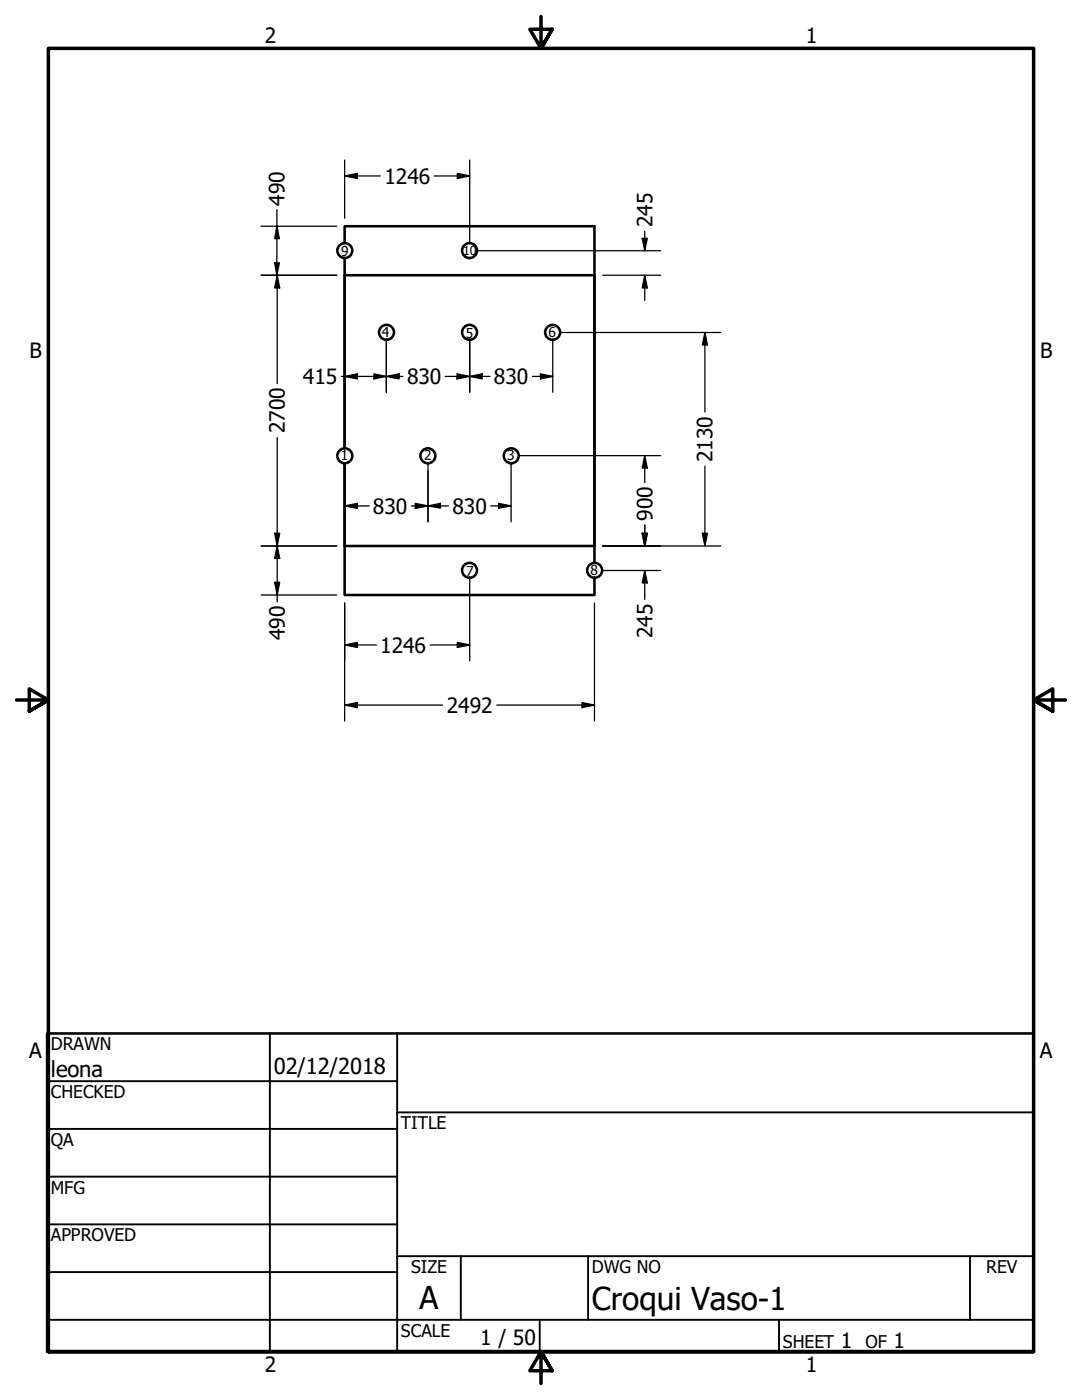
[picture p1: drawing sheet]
<svg xmlns="http://www.w3.org/2000/svg" width="216mm" height="279mm" viewBox="0 0 216 279" stroke-linecap="round" stroke-linejoin="round" font-family="sans-serif">
<!-- layer: Visible (ANSI) -->
<g fill="none" stroke="#000" stroke-width=".51">
<path d="M68.8 51.6v37.8v-34.5h49.8v54.1h-49.8v-16.5M68.8 48.5v-3.4h49.8v67.2M68.8 92.5v26.2h49.8v-3.4"/>
<circle cx="68.8" cy="50" r="1.49"/>
<circle cx="93.7" cy="50" r="1.49"/>
<circle cx="77.1" cy="66.3" r="1.49"/>
<circle cx="93.7" cy="66.3" r="1.49"/>
<circle cx="110.3" cy="66.3" r="1.49"/>
<circle cx="68.8" cy="91" r="1.49"/>
<circle cx="85.4" cy="91" r="1.49"/>
<circle cx="102" cy="91" r="1.49"/>
<circle cx="93.7" cy="113.8" r="1.49"/>
<circle cx="118.6" cy="113.8" r="1.49"/>
</g>
<!-- layer: Border (ANSI) -->
<path d="M107.9 3.3v6.4l-2.2-3.9h4.5l-2.3 3.9 2.3-3.9M3.3 139.7h6.4l-3.9-2.2v4.4l3.9-2.2-3.9 2.2M212.6 139.7h-6.4l3.9-2.2v4.4l-3.9-2.2 3.9 2.2M9.7 269.7v-260h196.5v260h-196.5h196.5M110.2 273.6l-2.3-3.9 2.3 3.9h-4.5l2.2-3.9v6.4" fill="none" stroke="#000" stroke-width=".7"/>
<!-- layer: Title (ANSI) -->
<g fill="none" stroke="#000" stroke-width=".38">
<path d="M9.4 215.8h69.8M53.8 206.2v63.5M79.2 206.2v63.5M9.4 225.3h69.8M9.4 234.8h69.8M79.2 222h127M9.4 244.3h69.8M9.4 253.9h69.8M79.2 250.7h127M91.9 250.7v12.7M117.3 250.7v12.7M193.5 250.7v12.7"/>
<path d="M9.4 263.4h196.8M107.7 263.4v6.3M155.4 263.4v6.3"/>
</g>
<path d="M9.4 206.2h196.8v63.5h-196.8z" fill="none" stroke="#000" stroke-width=".51"/>
<!-- layer: Dimension (ANSI) -->
<g fill="none" stroke="#000" stroke-width=".25">
<path d="M68.8 35.1l2.5-.5v1zM68.8 31.9v11.7M68.8 35.1h7.1M86.6 35.1h7.1M91.2 34.6l2.5 .5-2.5 .5zM93.7 31.9v16.6M52.1 54.9h15.1M52.1 45.1h15.1M54.8 52.5h1l-.6 2.4zM55.2 45.1l.6 2.5h-1zM55.2 41.8v13.1M55.3 54.9l.5 2.6h-1z"/>
<path d="M55.3 54.9v21.7M95.3 50h36.5M120.3 54.9h11.5M128.1 47.6h1.1l-.5 2.4zM128.7 54.9l.5 2.6h-1.1zM128.7 46.2v3.8M128.7 54.9v5M68.1 75.1h12.3M68.8 75.1l2.5-.5v1zM74.6 74.6l2.5 .5-2.5 .5zM77.1 75.1l2.5-.5v1zM77.1 67.9v10.4"/>
<path d="M88.8 75.1h9M91.2 74.6l2.5 .5-2.5 .5zM93.7 75.1l2.5-.5v1zM93.7 67.9v10.4M106.2 75.1h4.1M107.8 74.6l2.5 .5-2.5 .5zM110.3 67.9v10.4M111.9 66.4h31.9M140.7 66.4l.5 2.4h-1.1zM140.7 66.4v15.8M55.3 87.3v32.8M68.8 92.5v11.6"/>
<path d="M85.4 92.5v11.6M102 92.5v11.6M103.6 90.9h28.2M128.7 90.9l.5 2.5h-1.1zM128.7 90.9v5.4M140.7 93v16M52.1 109h15.1M52.1 118.7h15.1M54.8 106.4h1l-.5 2.6zM54.8 116.2h1l-.5 2.5zM55.3 109l.5 2.4h-1zM68.8 101l2.5-.5v1z"/>
<path d="M68.8 101h4.9M82.1 101h7.4M82.9 100.5l2.5 .5-2.5 .5zM85.4 101l2.5-.5v.9zM93.7 115.4v16.5M97.9 101h4.1M99.5 100.5l2.5 .5-2.5 .4zM120.3 109h23.5M120.3 113.9h11.5M128.1 106.4h1.1l-.5 2.6zM128.7 113.9l.5 2.4h-1.1zM128.7 104.8v4.2"/>
<path d="M128.7 113.9v5.7M140.1 106.4h1.1l-.5 2.6zM68.8 128.7l2.5-.5v1zM68.8 120.3v23.6M68.8 128.7h6.3M85.9 128.7h7.8M91.2 128.2l2.5 .5-2.5 .5zM118.6 120.3v23.6M68.8 140.7l2.5-.5v1zM68.8 140.7h19.5M99.1 140.7h19.5M116.1 140.2l2.5 .5-2.5 .5z"/>
</g>
<g fill="#000">
<path d="M68.8 35.1l2.5-.5v1z" fill-rule="evenodd"/>
<path d="M91.2 34.6l2.5 .5-2.5 .5z" fill-rule="evenodd"/>
<path d="M54.8 52.5h1l-.6 2.4z" fill-rule="evenodd"/>
<path d="M55.2 45.1l.6 2.5h-1z" fill-rule="evenodd"/>
<path d="M55.3 54.9l.5 2.6h-1z" fill-rule="evenodd"/>
<path d="M128.1 47.6h1.1l-.5 2.4z" fill-rule="evenodd"/>
<path d="M128.7 54.9l.5 2.6h-1.1z" fill-rule="evenodd"/>
<path d="M68.8 75.1l2.5-.5v1z" fill-rule="evenodd"/>
<path d="M74.6 74.6l2.5 .5-2.5 .5z" fill-rule="evenodd"/>
<path d="M77.1 75.1l2.5-.5v1z" fill-rule="evenodd"/>
<path d="M91.2 74.6l2.5 .5-2.5 .5z" fill-rule="evenodd"/>
<path d="M93.7 75.1l2.5-.5v1z" fill-rule="evenodd"/>
<path d="M107.8 74.6l2.5 .5-2.5 .5z" fill-rule="evenodd"/>
<path d="M140.7 66.4l.5 2.4h-1.1z" fill-rule="evenodd"/>
<path d="M128.7 90.9l.5 2.5h-1.1z" fill-rule="evenodd"/>
<path d="M54.8 106.4h1l-.5 2.6z" fill-rule="evenodd"/>
<path d="M54.8 116.2h1l-.5 2.5z" fill-rule="evenodd"/>
<path d="M55.3 109l.5 2.4h-1z" fill-rule="evenodd"/>
<path d="M68.8 101l2.5-.5v1z" fill-rule="evenodd"/>
<path d="M82.9 100.5l2.5 .5-2.5 .5z" fill-rule="evenodd"/>
<path d="M85.4 101l2.5-.5v.9z" fill-rule="evenodd"/>
<path d="M99.5 100.5l2.5 .5-2.5 .4z" fill-rule="evenodd"/>
<path d="M128.1 106.4h1.1l-.5 2.6z" fill-rule="evenodd"/>
<path d="M128.1 106.4h1.1l-.5 2.6z" fill-rule="evenodd"/>
<path d="M128.7 113.9l.5 2.4h-1.1z" fill-rule="evenodd"/>
<path d="M140.1 106.4h1.1l-.5 2.6z" fill-rule="evenodd"/>
<path d="M68.8 128.7l2.5-.5v1z" fill-rule="evenodd"/>
<path d="M91.2 128.2l2.5 .5-2.5 .5z" fill-rule="evenodd"/>
<path d="M68.8 140.7l2.5-.5v1z" fill-rule="evenodd"/>
<path d="M116.1 140.2l2.5 .5-2.5 .5z" fill-rule="evenodd"/>
</g>
<g font-size="6.3">
<text x="83.7" y="261.2">A</text>
<text x="118.1" y="261.4">Croqui Vaso-1</text>
</g>
<g font-size="4.4">
<text x="10.2" y="214.9">leona</text>
<text x="54.6" y="214.3">02/12/2018</text>
</g>
<g font-size="4.2">
<text x="52.8" y="8.6">2</text>
<text x="160.8" y="8.6">1</text>
<text x="56.8" y="41" transform="rotate(-90 56.8 41)">490</text>
<text x="76.7" y="36.6">1246</text>
<text x="130.2" y="45.3" transform="rotate(-90 130.2 45.3)">245</text>
<text x="5.9" y="71.4">B</text>
<text x="207.6" y="71.4">B</text>
<text x="60.5" y="76.6">415</text>
<text x="81.2" y="76.6">830</text>
<text x="98.6" y="76.6">830</text>
<text x="56.8" y="86.5" transform="rotate(-90 56.8 86.5)">2700</text>
<text x="142.2" y="92.2" transform="rotate(-90 142.2 92.2)">2130</text>
<text x="74.4" y="102.5">830</text>
<text x="90.3" y="102.5">830</text>
<text x="130.2" y="103.9" transform="rotate(-90 130.2 103.9)">900</text>
<text x="56.8" y="127.8" transform="rotate(-90 56.8 127.8)">490</text>
<text x="75.9" y="130.2">1246</text>
<text x="130.2" y="127.3" transform="rotate(-90 130.2 127.3)">245</text>
<text x="89.2" y="142.2">2492</text>
<text x="5.8" y="211.1">A</text>
<text x="207.5" y="211.1">A</text>
<text x="95.8" y="268.4">1 / 50</text>
<text x="167.8" y="268.9">1</text>
<text x="178.3" y="268.9">1</text>
<text x="52.8" y="273.8">2</text>
<text x="160.8" y="273.8">1</text>
</g>
<g font-size="3.5">
<text x="10.2" y="209.5">DRAWN</text>
<text x="10.2" y="219.1">CHECKED</text>
<text x="80" y="225.3">TITLE</text>
<text x="10.2" y="228.7">QA</text>
<text x="10.2" y="238.2">MFG</text>
<text x="10.2" y="247.7">APPROVED</text>
<text x="82" y="254.1">SIZE</text>
<text x="118.1" y="254.1">DWG NO</text>
<text x="196.8" y="254">REV</text>
<text x="80" y="266.8">SCALE</text>
<text x="156.2" y="268.9">SHEET</text>
<text x="172.7" y="268.9">OF</text>
</g>
<g font-size="2.7">
<text x="68.1" y="51">9</text>
<text x="76.2" y="67.2">4</text>
<text x="93" y="67.4">5</text>
<text x="109.5" y="67.3">6</text>
<text x="68" y="91.8">1</text>
<text x="84.6" y="91.9">2</text>
<text x="101.2" y="91.9">3</text>
<text x="93" y="114.9">7</text>
<text x="117.9" y="114.8">8</text>
</g>
<text font-size="2.5" x="92.4" y="50.9">10</text>
</svg>
